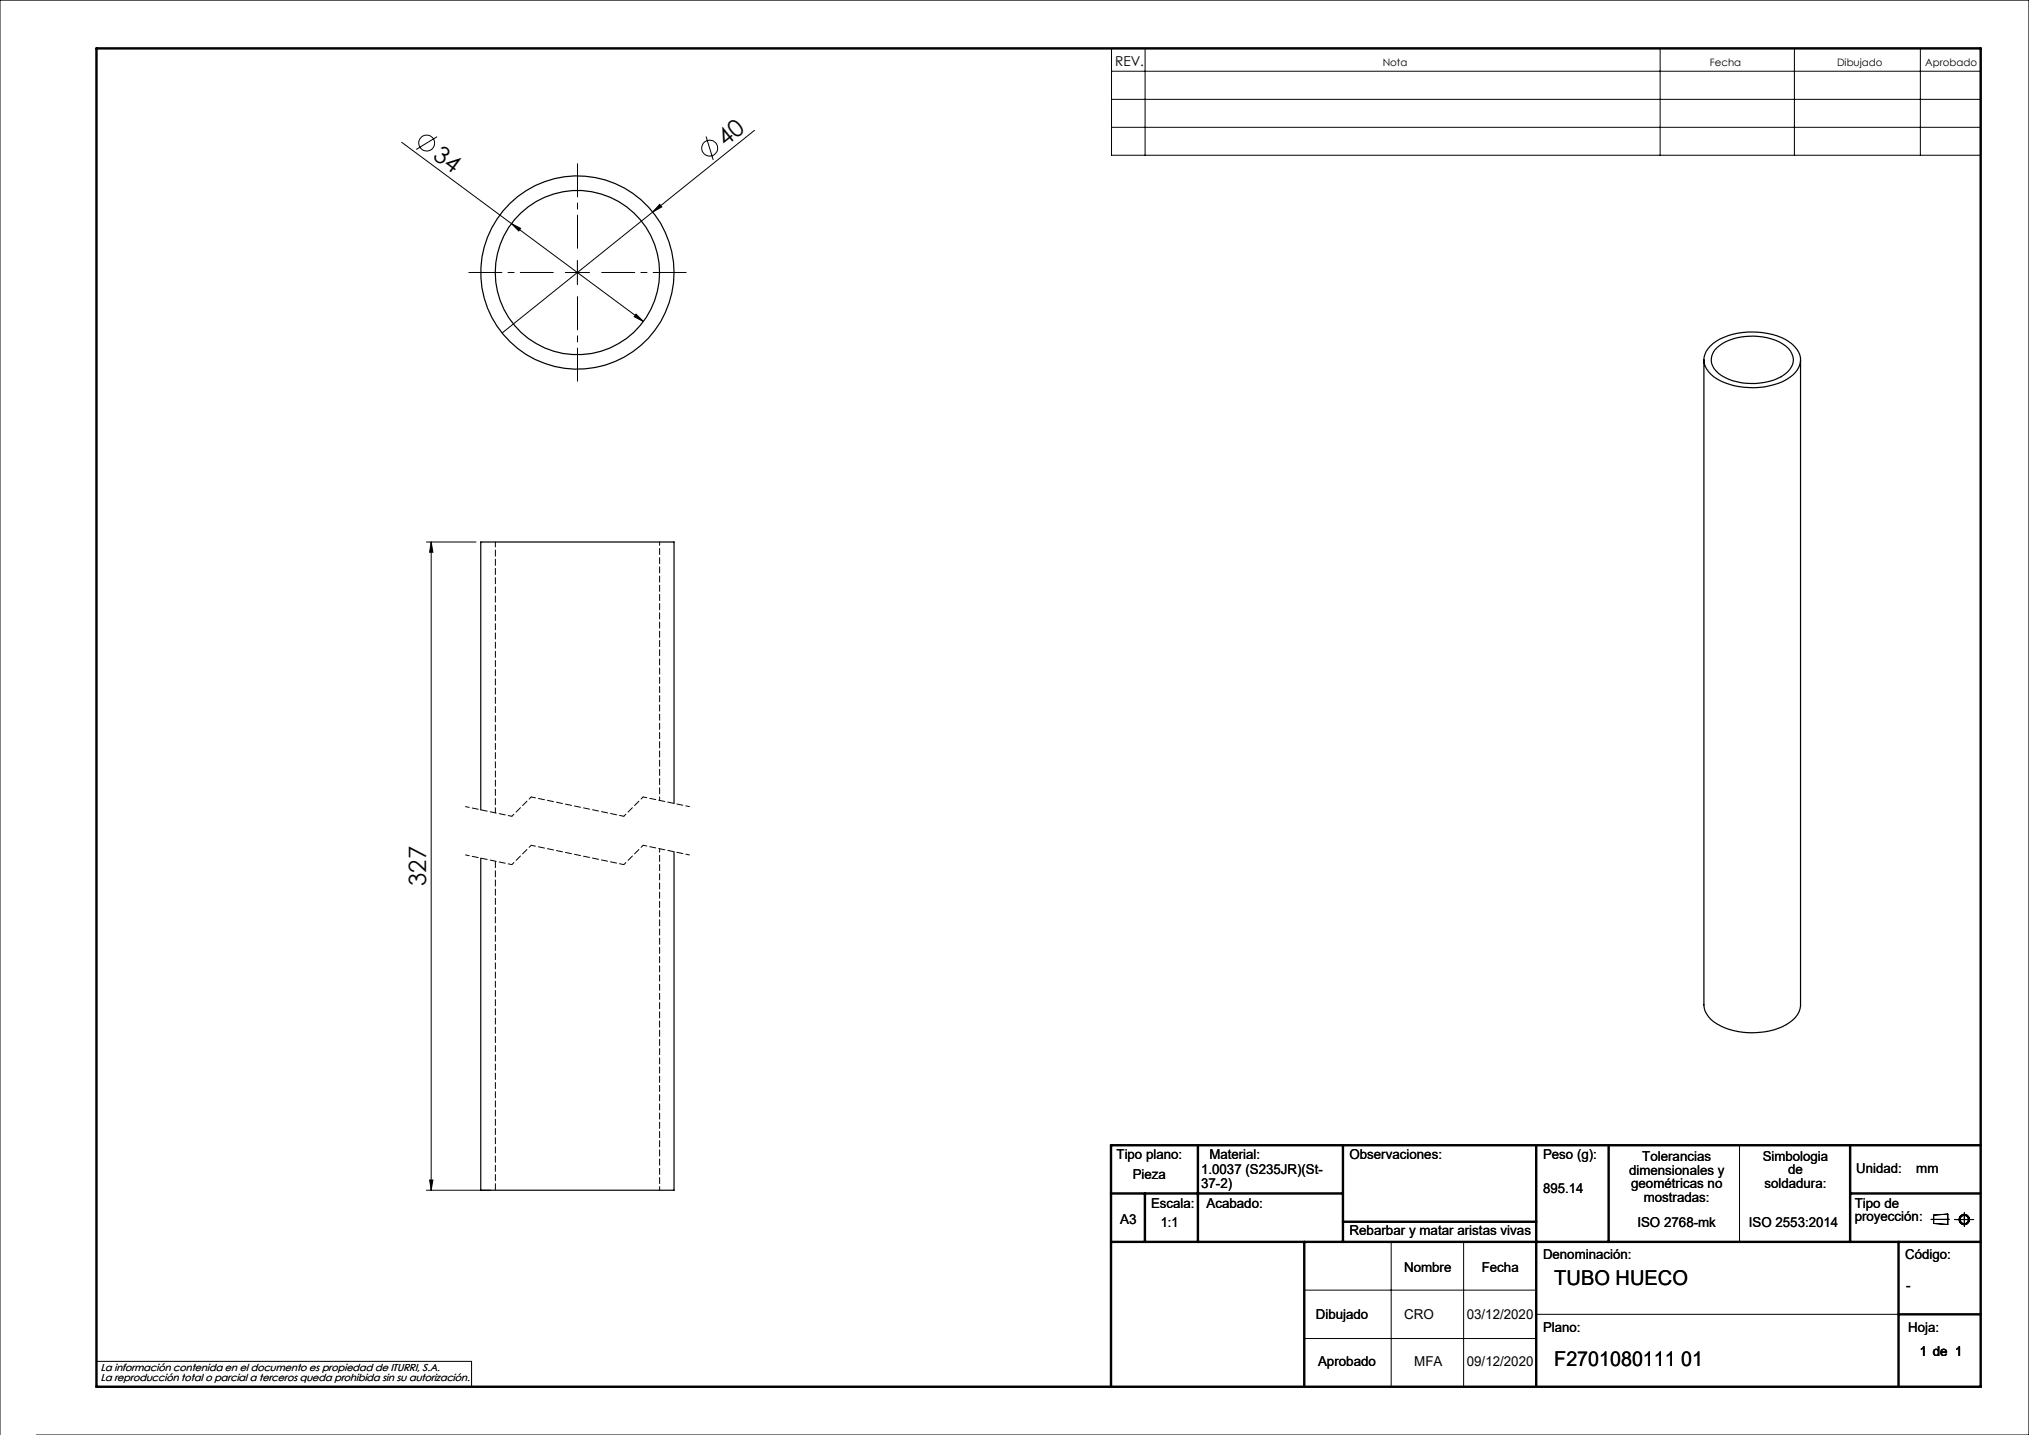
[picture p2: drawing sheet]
<svg xmlns="http://www.w3.org/2000/svg" width="420mm" height="297mm" viewBox="0 0 420 297" stroke-linecap="round" stroke-linejoin="round" font-family="sans-serif">
<g fill="none" stroke="#000" stroke-width=".21">
<path d="M230.1 10h179.9v22.1h-179.9zM230.1 14.7h179.9M237 10v22.1M343.6 10v22.1M371.4 10v22.1M397.5 10v22.1M83.1 29.5l22.8 16.8M90.5 28.3l-4.4 2.6M146.2 28.3l1.4 4.8M156.2 27l-21.1 16.9M230.1 20.6h179.9M230.1 26.3h179.9"/>
<path d="M105.9 46.3l1.9 1-.4 .5zM105.9 46.3l27.3 20.2M117 56.4h5M119.5 53.9v5M135.1 43.9l-31.2 25M136.6 42.3l.4 .5-1.9 1.1zM131.7 65l1.5 1.5-1.9-1zM88.3 112.2h10.2M89.3 112.2v134.1M89.3 112.2l.3 2.1h-.7zM360.1 237v20M88.3 246.3h13.2"/>
<path d="M88.9 244.2h.7l-.3 2.1zM288 257v30M303 257v30M399.7 252.4h3.8M400.3 251.5l2.9-.2v2.1l-2.9-.2zM404.6 252.4h4M406.6 251v2.8M270 267h48M270 277h48M318 272h75M0 297v-297h420v297h-412.5M20 281.8h77.6v5.2"/>
<circle cx="88.3" cy="29.6" r="1.64"/>
<circle cx="146.9" cy="30.6" r="1.64"/>
<circle cx="406.6" cy="252.4" r=".86"/>
<circle cx="406.6" cy="252.4" r="1.07"/>
</g>
<g fill="none" stroke="#000" stroke-width=".5">
<path d="M20 10h390v277h-390zM248 237v20M278 237v20M318 237v50M333 237v20M383 237v20M410 237h-180v50M230 257h180M230 247h48M237 247v10M270 257v30M278 252.9h40"/>
<path d="M383 247h27M393 257v30M393 272h17"/>
</g>
<path d="M106 178.9l-9.6-2M106 168.9l-9.6-2M136.5 165.7v-53.6M142.7 176.9l-9.6-2M142.7 166.9l-9.6-2M136.5 246.3v-70.6" fill="none" stroke="#000" stroke-width=".21" stroke-dasharray="1.3 .6" stroke-dashoffset=".5"/>
<path d="M110 174.9l-4 4M110 164.9l-4 4M133.1 174.9l-4 4M133.1 164.9l-4 4" fill="none" stroke="#000" stroke-width=".21" stroke-dasharray="1.3 .6" stroke-dashoffset=".7"/>
<path d="M129.1 178.9l-19.1-4M129.1 168.9l-19.1-4" fill="none" stroke="#000" stroke-width=".21" stroke-dasharray="1.3 .6" stroke-dashoffset=".4"/>
<path d="M114.5 56.4h-17.5M119.5 51.4v-17.5M124.5 56.4h17.5M119.5 61.4v17.5" fill="none" stroke="#000" stroke-width=".21" stroke-dasharray="15.2 1.3 1.3 1.3" stroke-dashoffset="8.4"/>
<g fill="#000">
<path d="M136.6 42.3l.4 .5-1.9 1.1z"/>
<path d="M131.7 65l-.4 .5 1.9 1zM105.9 46.3l1.5 1.5 .4-.5z"/>
<path d="M89.3 112.2l.3 2.1h-.7zM88.9 244.2h.7l-.3 2.1z"/>
</g>
<g fill="none" stroke="#000" stroke-width=".25">
<path d="M352.7 74.5v133.5a5.2 5.2 0 0 0 3.5 4.4 15.4 15.4 0 0 0 14.3-.8 4.6 4.6 0 0 0 2.2-3.6v-133.5M354 71.6a12.8 12.8 0 0 1 9.9-2.8 10.6 10.6 0 0 1 8.1 3.5 3.9 3.9 0 0 1-1.5 5.8 15.1 15.1 0 0 1-15.7-.1 4 4 0 0 1-1.6-5.3zM355 72.4a11.3 11.3 0 0 1 9.9-2.7 7.8 7.8 0 0 1 6 3.5 3.4 3.4 0 0 1-1.5 4.3 12.8 12.8 0 0 1-13.7-.2 3.3 3.3 0 0 1-.7-4.9zM139.5 166.3v-54.1h-40v55.4M139.5 176.3v70h-40v-68.7"/>
<circle cx="119.5" cy="56.4" r="20"/>
<circle cx="119.5" cy="56.4" r="17"/>
</g>
<path d="M102.5 112.1v56.1" fill="none" stroke="#000" stroke-width=".21" stroke-dasharray="1.3 .6" stroke-dashoffset=".2"/>
<path d="M102.5 178.2v68.1" fill="none" stroke="#000" stroke-width=".21" stroke-dasharray="1.3 .6" stroke-dashoffset="-.1"/>
<g font-size="4.9">
<text x="89.4" y="32.7" transform="rotate(37 89.4 32.7)">34</text>
<text x="150.2" y="30.4" transform="rotate(-39 150.2 30.4)">40</text>
<text x="88.2" y="183.3" transform="rotate(-90 88.2 183.3)">327</text>
</g>
<g font-size="4.2">
<text x="321.7" y="265.9">TUBO HUECO</text>
<text x="321.7" y="282.8">F2701080111 01</text>
</g>
<g font-size="2.8">
<text x="230.8" y="13.6">REV.</text>
<text x="231.1" y="239.9">Tipo plano:</text>
<text x="250.3" y="239.9">Material:</text>
<text x="279.3" y="239.9">Observaciones:</text>
<text x="319.4" y="239.9">Peso (g):</text>
<text x="234.5" y="244.1">Pieza</text>
<text x="248.6" y="243">1.0037 (S235JR)(St-</text>
<text x="248.6" y="245.8">37-2)</text>
<text x="337.2" y="243.1">dimensionales y</text>
<text x="337.6" y="246">geométricas no</text>
<text x="339.9" y="240.3">Tolerancias</text>
<text x="364.9" y="240.2">Simbologia</text>
<text x="365.3" y="245.9">soldadura:</text>
<text x="370.1" y="243">de</text>
<text x="384.2" y="242.7">Unidad:</text>
<text x="396.7" y="242.7">mm</text>
<text x="238.3" y="250">Escala:</text>
<text x="249.7" y="250">Acabado:</text>
<text x="319.4" y="246.9">895.14</text>
<text x="340.2" y="248.8">mostradas:</text>
<text x="383.9" y="250">Tipo de</text>
<text x="231.9" y="253.4">A3</text>
<text x="240.3" y="254">1:1</text>
<text x="279.3" y="255.7">Rebarbar y matar aristas vivas</text>
<text x="338.9" y="254">ISO 2768-mk</text>
<text x="362" y="254">ISO 2553:2014</text>
<text x="383.9" y="252.8">proyección:</text>
<text x="290.6" y="263.3">Nombre</text>
<text x="306.7" y="263.3">Fecha</text>
<text x="319.4" y="260.6">Denominación:</text>
<text x="394.4" y="260.6">Código:</text>
<text x="394.6" y="266.9">-</text>
<text x="272.4" y="273">Dibujado</text>
<text x="290.6" y="273">CRO</text>
<text x="303.6" y="273">03/12/2020</text>
<text x="319.4" y="275.8">Plano:</text>
<text x="395" y="275.8">Hoja:</text>
<text x="397.4" y="280.6">1 de 1</text>
<text x="272.8" y="282.8">Aprobado</text>
<text x="292.7" y="282.8">MFA</text>
<text x="303.6" y="282.8">09/12/2020</text>
</g>
<g font-size="2.1">
<text x="286.2" y="13.6">Nota</text>
<text x="353.9" y="13.6">Fecha</text>
<text x="380.3" y="13.6">Dibujado</text>
<text x="398.5" y="13.6">Aprobado</text>
<text x="20.8" y="283.7">La información contenida en el documento es propiedad de ITURRI, S.A.</text>
<text x="20.8" y="285.7">La reproducción total o parcial a terceros queda prohibida sin su autorización.</text>
</g>
</svg>
